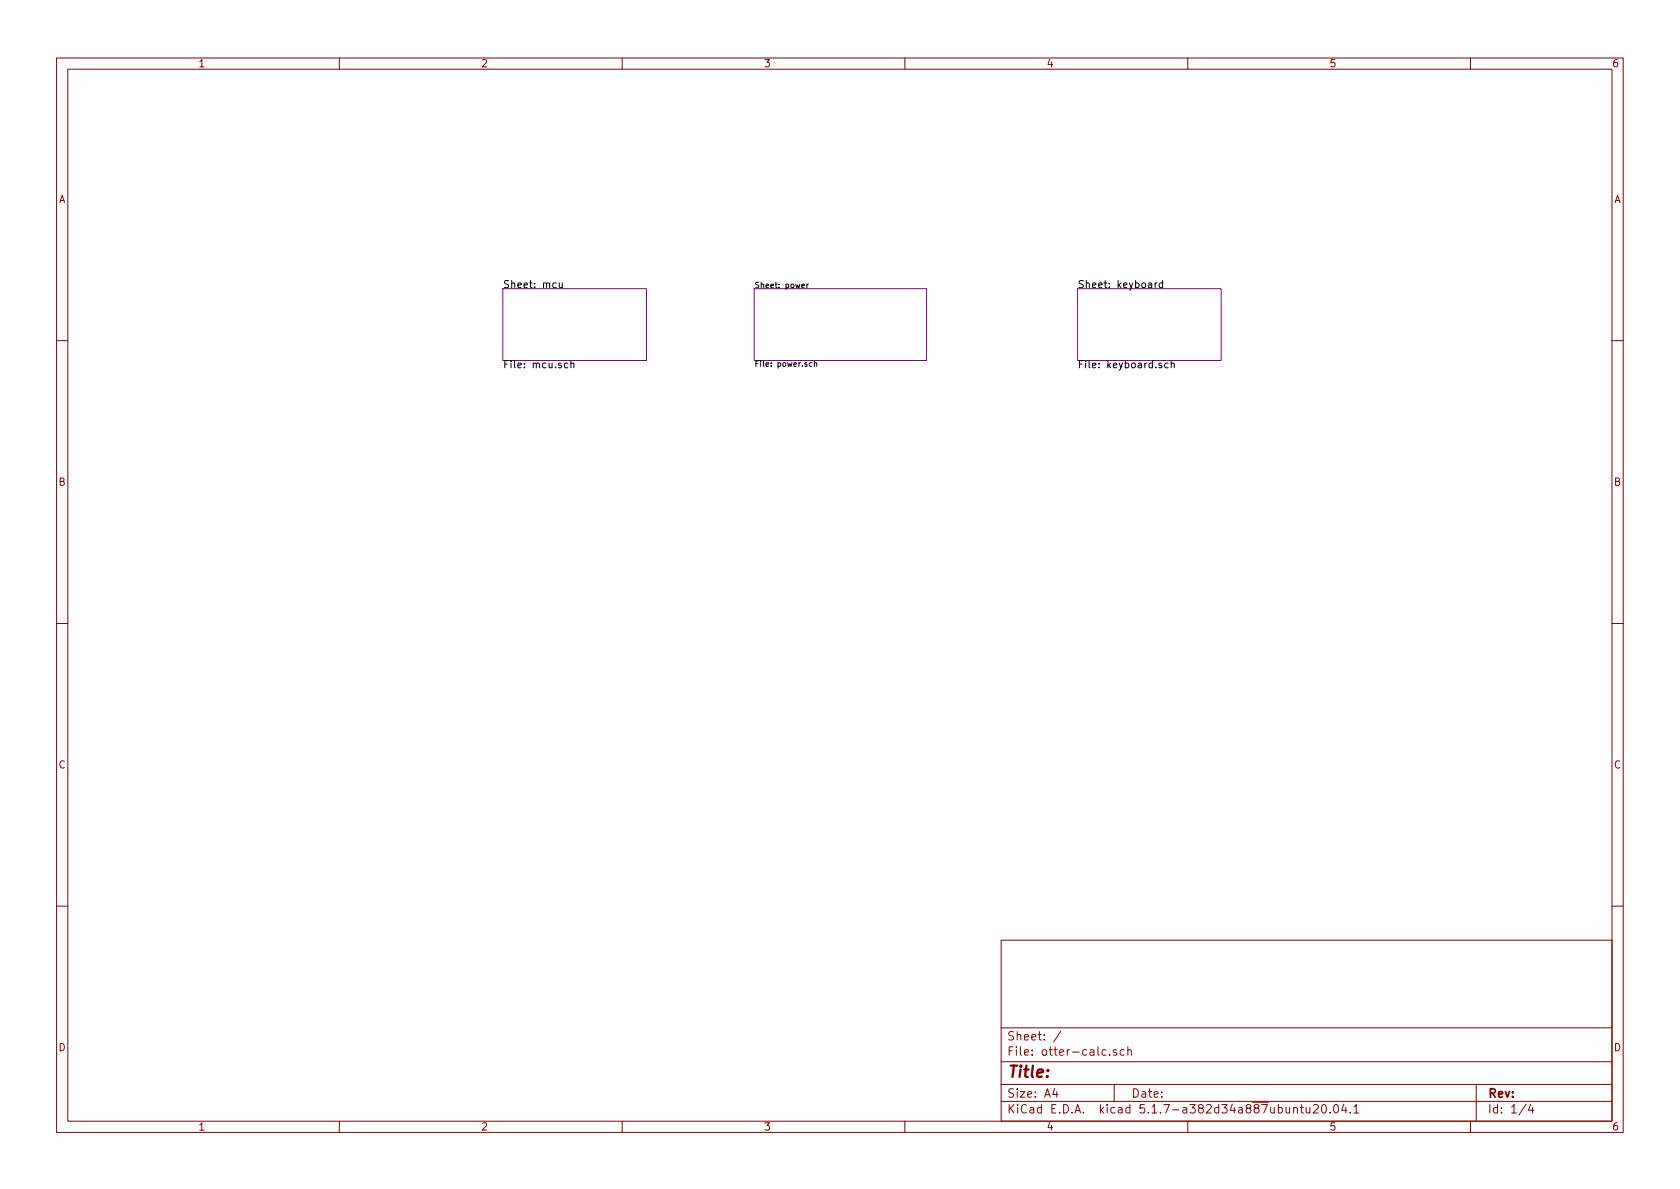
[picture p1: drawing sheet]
<svg xmlns="http://www.w3.org/2000/svg" width="297mm" height="210mm" viewBox="0 0 297 210" stroke-linecap="round" stroke-linejoin="round" font-family="sans-serif">
<g fill="none" stroke="#840000" stroke-width=".18">
<path d="M10 10.3h277v189.9h-277zM12 12.2h273v186.1h-273zM60 10.3v1.9M110 10.3v1.9M160 10.3v1.9M210 10.3v1.9M260 10.3v1.9M10 60.2h2M285 60.2h2M10 110.3h2M285 110.3h2M10 160.2h2"/>
<path d="M177 166.3h108v32h-108zM285 160.2h2M60 198.3v1.9M110 198.3v1.9M160 198.3v1.9M177 194.8h108M177 191.8h108M177 187.8h108M177 181.8h108M186.5 192.5l-.4 1h1M186.8 193v1M187.6 182.3l-1.3 2"/>
<path d="M195.6 185.7l-.5-.1-.3 .3 .2 .6h.6M196.2 186.5v.1M197 191.8v3M197.4 185.7a.37 .37 0 0 0-.6 .1l.1 .2 .5 .2 .1 .1-.2 .3-.5-.1M198.8 185.7l-.5-.1-.3 .3 .1 .6 .2 .1 .5-.1M199.4 185.7h.1a.37 .37 0 0 1 .6 .1v.8M199.4 185.1v1.5M210 198.3v1.9M228.7 196l.1-.1a.37 .37 0 0 1 .6 .1v.8M228.7 195.8v1M229.9 195.8h.6M230.1 195.3v1.3l.4 .2"/>
<path d="M230.9 195.8v.8a.39 .39 0 0 0 .7 .1M231.6 195.8v1M232.2 195.5l.2-.2h.4l.2 .2 .1 .3-.9 1h.9M233.8 195.5l.2-.2a.8 .8 0 0 1 .5 .8 .8 .8 0 0 1-.5 .7l-.2-.1-.1-.4zM235.2 196.7v.1M235.9 195.5l.2-.2a.81 .81 0 0 1 .6 .6 .81 .81 0 0 1-.3 .8l-.1 .1a.79 .79 0 0 1-.4-1.3zM237.6 195.2l-.4 1.1h1M237.9 195.8v1M238.7 196.7v.1M239.4 195.8l.4-.5v1.5M239.4 196.8h.8M260 198.3v1.9"/>
<path d="M261 191.8v6.5M269.8 195.2l-1.2 2M270.6 195.2l-.3 1.1h.9M271 195.8v1"/>
</g>
<path d="M88.9 51h25.4v12.7h-25.4zM133.3 51h30.5v12.7h-30.5zM190.5 51h25.4v12.7h-25.4z" fill="none" stroke="#840084" stroke-width=".18"/>
<g fill="none" stroke="#000" stroke-width=".18">
<path d="M98.3 50.1l-.3-.1-.3 .3 .2 .5h.4M98.9 50v.8l.3 .1 .2-.2M99.4 50v.9M141.8 50.6l.4-.1v-.2l-.3-.1-.1 .2v.4h.4M142.7 50.2v.7M143 50.2l-.3 .2M204.2 50v.9M204.6 50l-.3 .1-.1 .2M205.6 50.1l-.4-.1-.2 .3 .1 .5h.5M205.6 49.6v1.3M100.4 64.3l-.4-.1-.2 .2 .1 .6h.5M100.9 64.3l.2-.1 .3 .1 .1 .7"/>
<path d="M100.9 63.8v1.2M143.6 64.2l-.3-.1-.2 .2 .1 .4h.4M144 64.2h.3l.1 .6M144 63.8v1M205.4 64.3l-.3-.1-.2 .2 .1 .2 .4 .1v.3h-.5M206.5 64.3l-.3-.1-.3 .2 .1 .6h.5M207.1 64.3l.2-.1 .3 .1v.7M207.1 63.8v1.2"/>
</g>
<text font-size="2.8" fill="#840000" x="178" y="190.5">Title:</text>
<g font-size="2.1" fill="#840000">
<text x="178" y="184">Sheet: /</text>
<text x="178" y="186.7">File: otter-calc.sch</text>
<text x="178" y="196.9">KiCad E.D.A. kicad 5.1.7-a382d34a887ubuntu20.04.1</text>
<text x="178" y="194.1">Size: A4</text>
<text x="200" y="194.1">Date:</text>
<text x="263" y="194.1">Rev:</text>
<text x="263" y="196.9">Id: 1/4</text>
</g>
<g font-size="1.8" fill="#840000">
<text x="35" y="11.9">1</text>
<text x="85" y="11.9">2</text>
<text x="135" y="11.9">3</text>
<text x="185" y="11.9">4</text>
<text x="235" y="11.9">5</text>
<text x="285" y="11.9">6</text>
<text x="10.4" y="35.9">A</text>
<text x="285.4" y="35.9">A</text>
<text x="10.4" y="85.9">B</text>
<text x="285.4" y="85.9">B</text>
<text x="10.4" y="135.9">C</text>
<text x="285.4" y="135.9">C</text>
<text x="10.4" y="185.9">D</text>
<text x="285.4" y="185.9">D</text>
<text x="35" y="199.9">1</text>
<text x="85" y="199.9">2</text>
<text x="135" y="199.9">3</text>
<text x="185" y="199.9">4</text>
<text x="235" y="199.9">5</text>
<text x="285" y="199.9">6</text>
</g>
<g font-size="1.8">
<text x="88.9" y="50.9">Sheet: mcu</text>
<text x="190.5" y="50.9">Sheet: keyboard</text>
<text x="88.9" y="65.1">File: mcu.sch</text>
<text x="190.5" y="65.1">File: keyboard.sch</text>
</g>
<g font-size="1.4">
<text x="133.3" y="50.9">Sheet: power</text>
<text x="133.3" y="64.8">File: power.sch</text>
</g>
</svg>
